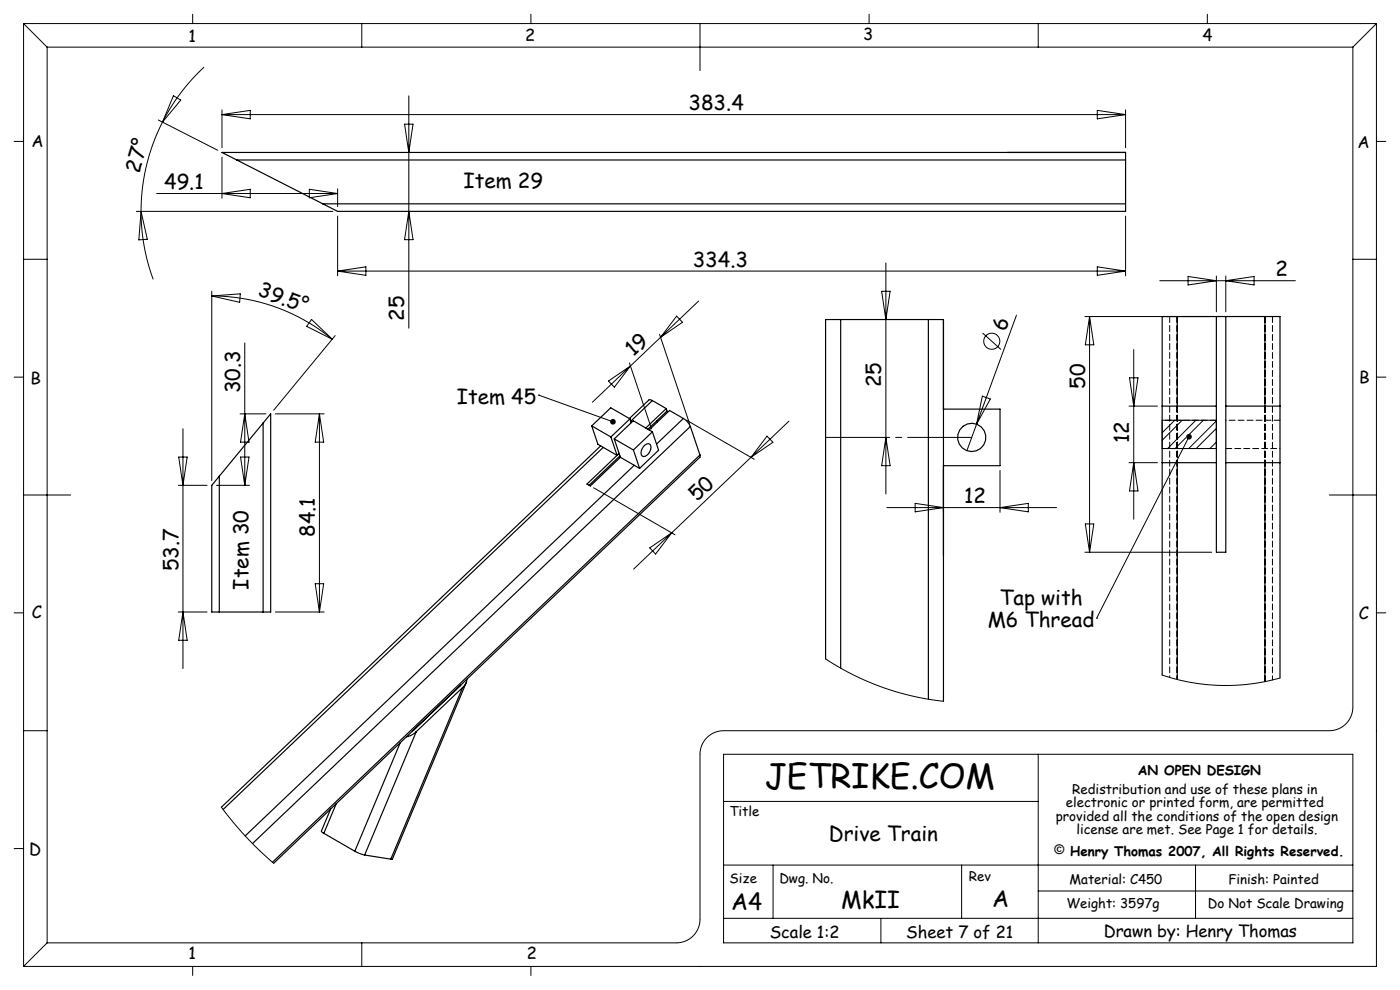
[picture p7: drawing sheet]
<svg xmlns="http://www.w3.org/2000/svg" width="297mm" height="210mm" viewBox="0 0 297 210" stroke-linecap="round" stroke-linejoin="round" font-family="sans-serif">
<g fill="none" stroke="#000" stroke-width=".21">
<path d="M5 5h287M5 5v200M5 5l5 5M10 10v190M10 10h277M40.9 3v2M43.3 14.2a41.7 41.7 0 0 0-8.8 11.7M76.7 5v5M112.6 3v2M148.5 5v10M184.4 3v2M220.3 5v5"/>
<path d="M256.1 3v2M287 10v140a5 5 0 0 1-5 5h-128.5a5 5 0 0 0-5 5v35a5 5 0 0 1-5 5h-133.5M292 5v200h-287M292 5l-5 5M3 30h2M33.6 25.5l12.6 6.4M34.5 25.9a41.7 41.7 0 0 0-4.6 18.9M36.8 20.3l1.5 .9-3.8 4.7zM47.1 23.3v8M47.1 33.3v8.8M47.1 24.3h191.7M47.1 24.3l6-.9v1.8z"/>
<path d="M85.8 26.3h1.8l-.9 6zM86.7 20.3v49.3M232.8 23.4l6 .9-6 .9zM238.8 23.3v8M292 30h2M5 55h5M28.9 44.8h41.7M29.9 44.8a41.7 41.7 0 0 0 2.6 14.4M29.9 44.8l1.3 6-1.7 .1zM33.2 41.1h38.4M47.1 41.1l6-.9v1.8zM65.6 40.2l6 .9-6 .9z"/>
<path d="M71.6 40.1v3.7M71.6 45.8v12.7M71.6 57.5h167.2M71.6 57.5l6-.9v1.8zM86.7 44.8l.9 6h-1.8zM187.9 55.8v49M232.8 56.6l6 .9-6 .9zM238.8 45.8v12.7M246 59.5h28.8M252 58.6l6 .9-6 .9zM258 58.5v7.6M260 58.5v7.6"/>
<path d="M260 59.5l6-.9v1.8zM287 55h5M44.9 62.8a40.2 40.2 0 0 1 25.6 9.2M44.9 61.8v40.2M44.9 62.8l6.1-.5-.2 1.8zM51.9 72.7v30.3M66.1 67.8l4.4 4.2-5.4-2.8zM71.1 71.2l-13 15.8M133.5 77l4.7 14M139.9 70.9l6.4 18.9M143.5 67.1l1.3 1.3-4.7 3.2zM148.2 63.9l-22.5 21.4"/>
<path d="M187 61.8h1.8l-.9 6zM208.4 70.6l4 3.5M215.6 66.9l-10.5 28.7M230.1 67.1h26.9M231.1 67.1v50M231.1 67.1l.9 6h-1.8zM240.5 74.1v36M3 80h2M37.9 97h1.8l-.9 6zM38.8 91v50.8M50.9 87.8h5.5M51 97h1.8l-.9 6z"/>
<path d="M51.9 87.8l.9 6h-1.8zM58.4 87.8h10.4M67.8 87.8l.9 6h-1.8zM67.8 87.8v42M114.3 83.8h.1M114.3 83.8l15.7 5.7M129.1 80.8l4.6-3.2-3.4 4.5zM145.7 89.1l14.3 8.3M162.7 92.5l1.3 1.3-4.7 3.2zM167.4 89.3l-24.9 23.7M187.9 92.8l.9 6h-1.8zM200.1 99.8v8.9"/>
<path d="M208.4 84l1.7 .6-2.9 5.4zM212.1 99.8v8.9M239.5 86.1h6M239.5 98.1h6M239.6 80.1h1.8l-.9 6zM240.5 98.1l.9 6h-1.8zM246.5 89.1h11.5v6h-11.5zM249.2 89.1l-2.7 2.7M250.8 89.1l-4.3 4.3M251.6 92.9l-2.3 2.2M252.2 92.6l-19.6 38.5M253.7 89.1l-6 6"/>
<path d="M255.3 89.1l-3.4 3.4M258 90.9l-4.2 4.2M258 89.3l-5.8 5.8M258 93.8l-1.3 1.3M292 80h2M5 105h10M37.8 103h6.1M45.9 103h7M125.9 103.5l17.3 9.9M137.8 116.2l4.7-3.2-3.4 4.5zM142.5 113l-8.1 7.7M188.1 107.7h36"/>
<path d="M194.1 106.8l6 .9-6 .9zM212.1 107.7l6-.9v1.8zM230.1 117.1h26.9M230.2 111.1h1.8l-.9 6zM282 105h10M3 130h2M37.8 129.8h6.1M38.8 129.8l.9 6h-1.8zM58.4 129.8h10.4M66.9 123.8h1.8l-.9 6zM175.1 139.8l5.9 3.3 6.1 2.6 6.4 1.9 6.6 1.2M232.6 131.1h.1"/>
<path d="M292 130h2M5 155h5M246.5 143.2l3 .9 3.2 .7 3.1 .4 3.1 .2h3.1l3.2-.3 3.3-.5 3-.8M47 171.2l2.5 3.2 2.8 3.2 2.8 2.8 3 2.7M153.5 160h133.5v40h-133.5zM153.5 170h66.8M220.3 160v40M3 180h2M153.5 183.5h133.5M153.5 194.8h133.5M164 183.5v11.3M186.9 194.8v5.2"/>
<path d="M204 183.5v11.3M220.3 189h66.7M253.6 183.5v11.3M10 200l-5 5M40.9 205v1.9M76.7 200v5M112.6 205v1.9"/>
<circle cx="210.4" cy="72.4" r="1.71"/>
</g>
<path d="M206.1 92.8h-31" fill="none" stroke="#000" stroke-width=".21" stroke-dasharray="15.2 1.3 1.3 1.3" stroke-dashoffset="1.6"/>
<path d="M129.6 89.1a.6 .6 0 0 0 .1 .9 .6 .6 0 0 0 .9-.3l-.6-.2 .6 .2v-.4l-.2-.3-.4-.1zM251.8 92.2a.6 .6 0 0 0 .1 .9 .6 .6 0 0 0 .8-.1 .6 .6 0 0 0-.2-.9l-.3 .5 .3-.5-.3-.1z" fill="#000"/>
<g fill="none" stroke="#000" stroke-width=".25">
<path d="M50.2 33.9l-3.1-1.6h191.7v1.6M50.2 33.9h188.6M50.2 33.9l18.3 9.3M238.8 33.9v9.3M68.5 43.2l3.1 1.6h167.2v-1.6M68.5 43.2h170.3M178.3 67.8h-3.2v72M178.3 67.8v73.9M178.3 67.8h18.6M196.9 67.8h3.2v81M196.9 67.8v80.5M249.7 67.1h-3.2v76.1"/>
<path d="M249.7 67.1h18.6M249.7 67.1v19M258 67.1v50h2v-50M268.3 67.1h3.2v76.7M268.3 67.1v19M55.8 89.7l1.6-1.9v42h-1.6M55.8 89.7v40.1M55.8 89.7l-9.3 11.3M125.5 90.3l4.1 2.4M125.5 90.3l1.3 3.9 4.1 2.4-1.3-3.9M127.4 94.6l-80.4 76.6M128 94.9l-80.7 76.8"/>
<path d="M130.3 93.1l4.1 2.3M130.3 93.1l1.3 3.9M131.3 96.2l-6.8 6.5 .7 .4 6.4-6.1M131.5 96.7l-6.5 6.2M131.6 97l4.1 2.3M133.6 88.8l-4-2.3-4.1 3.8M133.6 88.8l-4 3.9M133.6 88.8l.3 .9M134.4 95.4l1.3 3.9M134.6 98.7l-82.6 78.6M136.5 94.7a.9 .9 0 0 1 1.5-.2 2.02 2.02 0 0 1-1.5 2.3 1.28 1.28 0 0 1 0-2.1zM138.4 85l-.8-.1-4.1 3.9"/>
<path d="M138.4 85l2.9 1.7M138.4 85l-4.6 4.4M138.4 91.6l-4 3.8M138.4 91.6l1.3 3.9-4 3.8M138.4 91.6l-4.1-2.3-4 3.8M139.4 89.2l.1 .3M141.3 86.7l-4.3 4.1M141.3 86.7l.2 .5-4.1 3.9M145 88.8a3.7 3.7 0 0 1 1.5 1.7M145 88.8l-3-1.7-4.3 4.1M145 88.8l-5.7 5.4M146.5 90.5l-92.9 88.4"/>
<path d="M146.5 90.5l2 6M148.5 96.5v.5l-90.4 86.1M148.5 96.5l-90.7 86.4M200.1 86.8h12v12h-12M246.5 98.1h11.5M246.5 86.1h11.5M249.7 98.1v46M260 98.1h11.5M260 86.1h11.5M268.3 98.1v46.5M46.5 101l-1.6 2v26.8h1.6M46.5 101v28.8"/>
<path d="M46.5 129.8h9.3M84.9 157.6l-9.6 23M87.7 154.9l-.2 .2M88.3 155.2l-1 .7-1.1 .4M88.3 155.2l-10.9 26.2M97.3 145.8h-.1M97.8 145.3l-.2 .2M98.1 145.8l-15.2 36.4M98.1 145.8l-9.8 9.4M98.9 144.8l-15.7 37.4h-.3M99 144.1l-.1 .7-.8 1M68.7 176.8l6.6 3.8"/>
<path d="M70.1 171.6l-1.9 4.7 .5 .5M71.3 170.5l-2.6 6.3M75.3 180.6l2.1 .8M77.4 181.4l5.5 .8"/>
<circle cx="206.1" cy="92.8" r="3"/>
</g>
<path d="M248.1 67.1v76.6M249.7 67.1v77M268.3 67.1v77.5M269.9 67.1v77.1M246.5 95.1h11.5M249.7 86.1v12M258 89.1h-11.5M260 95.1h11.5M268.3 86.1v12M271.5 89.1h-11.5" fill="none" stroke="#000" stroke-width=".21" stroke-dasharray="1.3 .6"/>
<text font-size="7.1" x="162.3" y="167.3">JETRIKE.COM</text>
<g font-size="4.9">
<text x="155.1" y="193">A4</text>
<text x="178.5" y="192.5">MkII</text>
<text x="210.5" y="192.3">A</text>
</g>
<g font-size="4.4">
<text x="146.1" y="23.3">383.4</text>
<text x="29.6" y="36.8" transform="rotate(-74 29.6 36.8)">27°</text>
<text x="34.8" y="40.1">49.1</text>
<text x="98.3" y="39.9">Item 29</text>
<text x="147" y="56.5">334.3</text>
<text x="270.6" y="58.6">2</text>
<text x="54.5" y="62.6" transform="rotate(21 54.5 62.6)">39.5°</text>
<text x="85.8" y="68" transform="rotate(-90 85.8 68)">25</text>
<text x="213.3" y="70.5" transform="rotate(-70 213.3 70.5)">6</text>
<text x="134.4" y="75.7" transform="rotate(-44 134.4 75.7)">19</text>
<text x="51" y="83.4" transform="rotate(-90 51 83.4)">30.3</text>
<text x="187" y="82.2" transform="rotate(-90 187 82.2)">25</text>
<text x="230.2" y="82.5" transform="rotate(-90 230.2 82.5)">50</text>
<text x="96.9" y="85.8">Item 45</text>
<text x="239.5" y="94.1" transform="rotate(-90 239.5 94.1)">12</text>
<text x="147.9" y="106.5" transform="rotate(-44 147.9 106.5)">50</text>
<text x="204.6" y="106.7">12</text>
<text x="66.8" y="113.9" transform="rotate(-90 66.8 113.9)">84.1</text>
<text x="37.8" y="121.2" transform="rotate(-90 37.8 121.2)">53.7</text>
<text x="52.7" y="125.1" transform="rotate(-90 52.7 125.1)">Item 30</text>
<text x="212" y="128.3">Tap with</text>
<text x="209.5" y="133.1">M6 Thread</text>
<text x="175.8" y="178.4">Drive Train</text>
</g>
<g font-size="3.5">
<text x="40" y="8.9">1</text>
<text x="111.4" y="8.6">2</text>
<text x="183.1" y="8.6">3</text>
<text x="255.1" y="8.7">4</text>
<text x="6.7" y="31.1">A</text>
<text x="288" y="31.4">A</text>
<text x="6.5" y="81.4">B</text>
<text x="288.3" y="81.2">B</text>
<text x="6.7" y="131.1">C</text>
<text x="288.3" y="131.3">C</text>
<text x="6.2" y="181.4">D</text>
<text x="40" y="203.5">1</text>
<text x="111.8" y="203.5">2</text>
<text x="163.3" y="199.1">Scale 1:2</text>
<text x="192.3" y="199">Sheet 7 of 21</text>
<text x="234.1" y="198.7">Drawn by: Henry Thomas</text>
</g>
<g font-size="2.8">
<text x="241.4" y="164.3">AN OPEN DESIGN</text>
<text x="154.7" y="173.2">Title</text>
<text x="226.1" y="171.2">electronic or printed form, are permitted</text>
<text x="227.5" y="168.4">Redistribution and use of these plans in</text>
<text x="224" y="174">provided all the conditions of the open design</text>
<text x="228.3" y="176.9">license are met. See Page 1 for details.</text>
<text x="223.7" y="181.1">© Henry Thomas 2007, All Rights Reserved.</text>
<text x="154.8" y="187.2">Size</text>
<text x="165.3" y="187.3">Dwg. No.</text>
<text x="205.5" y="186.8">Rev</text>
<text x="226.9" y="187.4">Material: C450</text>
<text x="260.6" y="187.4">Finish: Painted</text>
<text x="226.2" y="192.7">Weight: 3597g</text>
<text x="256.3" y="192.6">Do Not Scale Drawing</text>
</g>
</svg>
